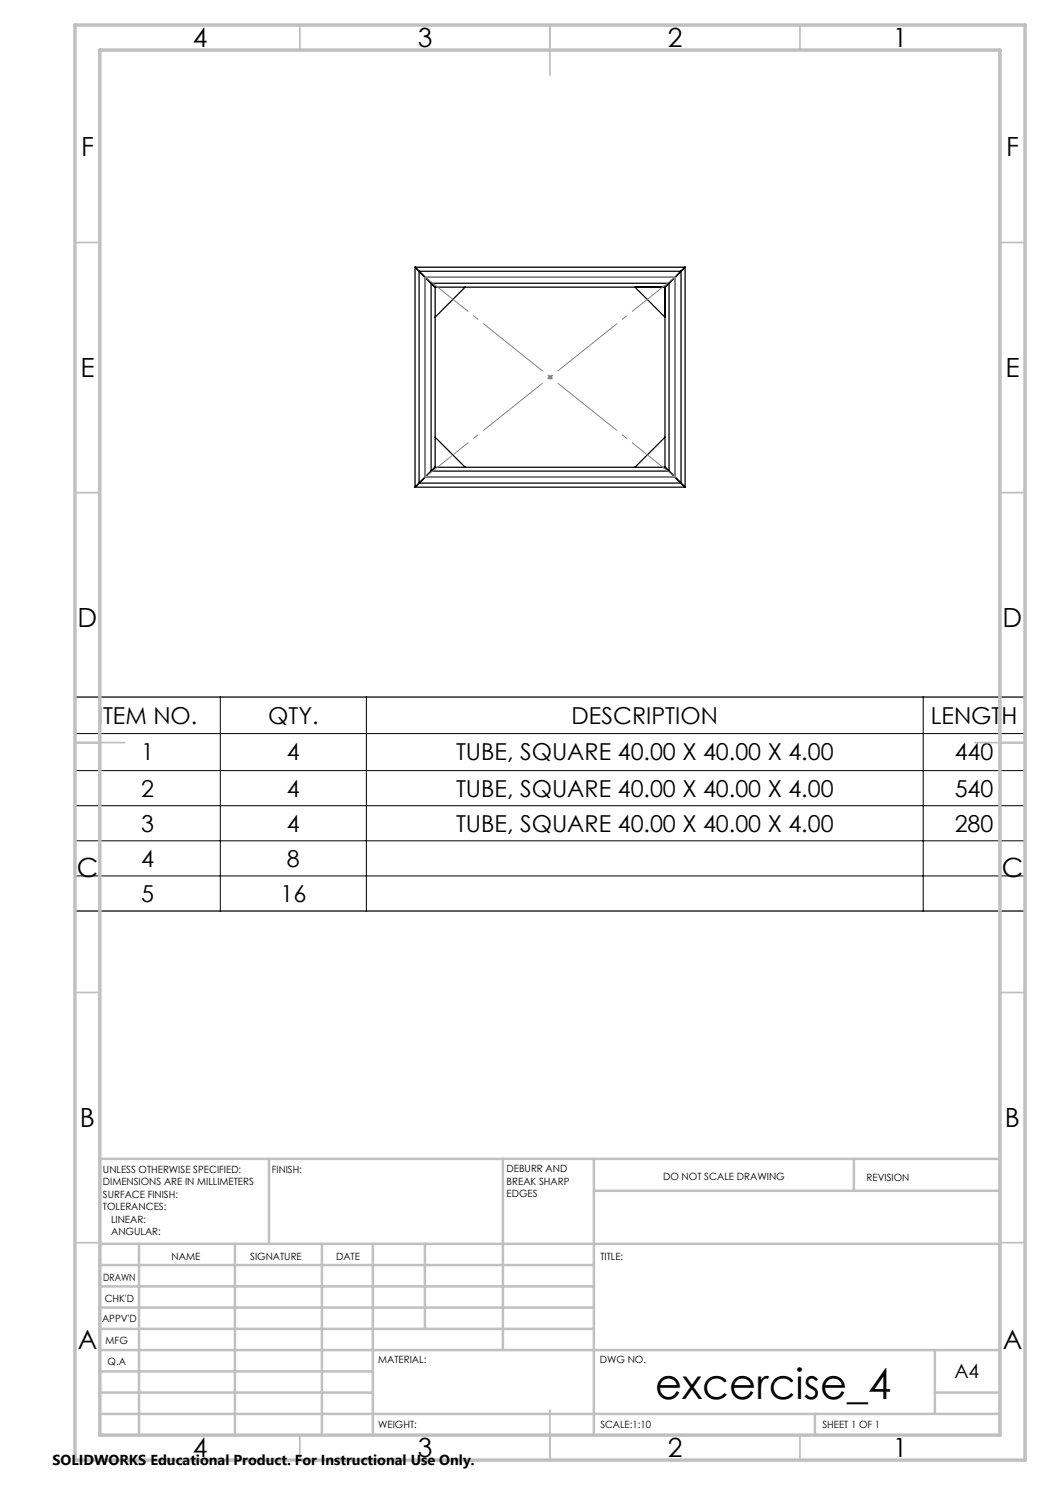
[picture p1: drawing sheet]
<svg xmlns="http://www.w3.org/2000/svg" width="210mm" height="297mm" viewBox="0 0 210 297" stroke-linecap="round" stroke-linejoin="round" font-family="sans-serif">
<g fill="none" stroke="#000" stroke-width=".25">
<path d="M83 53.4l.8 .9M83 53.4h54M83 53.4v44M83.8 54.3h52.4M83.8 54.3l2.4 2.4M83.8 54.3v42.3M86.2 56.7l.8 .7M86.2 56.7h47.6M86.2 56.7v37.5M87 57.4h46M87 57.4v36M93 57.4l-6 6"/>
<path d="M127 57.4l6 6M133 57.4v36M133.8 56.7l-.8 .7M133.8 56.7v37.5M136.2 54.3l-2.4 2.4M136.2 54.3v42.3M137 53.4l-.8 .9M137 53.4v44M83 97.4h54M83.8 96.6l-.8 .8M83.8 96.6h52.4M86.2 94.2l-2.4 2.4"/>
<path d="M86.2 94.2h47.6M87 93.4l-.8 .8M87 93.4h46M87 87.5l6 5.9M133 93.4l.8 .8M133 87.5l-6 5.9M133.8 94.2l2.4 2.4M136.2 96.6l.8 .8M15 139.4h190v42.8h-190z"/>
</g>
<path d="M109.5 75.4h1M109.7 75.1l.7 .7M110 74.9v1M110.4 75.1l-.7 .7" fill="none" stroke="#808080" stroke-width=".2"/>
<path d="M135 55.4l-50 40M135 95.4l-50-40" fill="none" stroke="#808080" stroke-width=".2" stroke-dasharray="15.2 1.3 1.3 1.3" stroke-dashoffset="4.2" stroke-linecap="butt"/>
<path d="M85 55.5h.1M85 55.5h50M85 55.5v39.9M135 55.5h.1M135 55.5v39.9M85 95.4h.1M85 95.4h50M135 95.4h.1" fill="none" stroke="#808080" stroke-width=".25"/>
<path d="M44.1 139.4v42.8M73.3 139.4v42.8M184.6 139.4v42.8M15 146.7h190M15 154.1h190M15 161.1h190M15 168.2h190M15 175.2h190" fill="none" stroke="#000" stroke-width=".2"/>
<g fill="none" stroke="#c0c0c0" stroke-width=".35">
<path d="M60 5v5M110 5v10M160 5v5M15 48.5h5M200 48.5h5M15 98.5h5M200 98.5h5M15 148.5h10M195 148.5h10M15 198.5h5M200 198.5h5M15 248.5h5"/>
<path d="M200 248.5h5M60 287v5M110 282v10M160 287v5"/>
</g>
<g fill="none" stroke="#c0c0c0" stroke-width=".5">
<path d="M53.8 231.8v17M100.6 231.8v38.2M118.8 231.8v55.2M118.8 238.2h81.2M170.8 231.8v6.4M200 231.8h-180v55.2M20 248.8h180M20 257.3h98.8M20 253h98.8M27.8 248.8v38.2M47 248.8v38.2M64.4 248.8v38.2"/>
<path d="M74.6 248.8v38.2M85 248.8v17M20 265.8h98.8M20 261.5h98.8M20 278.5h54.6M20 274.3h54.6M20 270h180M187 278.5h13M187 270v12.8M20 282.8h180M163 282.8v4.2"/>
</g>
<path d="M15 5h190v287h-190zM20 10h180v277h-180z" fill="none" stroke="#c0c0c0" stroke-width=".7"/>
<text font-size="8.5" x="131" y="279.7">excercise_4</text>
<g font-size="5.3">
<text x="38.5" y="9.5">4</text>
<text x="83.5" y="9.5">3</text>
<text x="133.5" y="9.5">2</text>
<text x="178.5" y="9.5">1</text>
<text x="16.2" y="31.2">F</text>
<text x="201.2" y="31.2">F</text>
<text x="16.1" y="75.5">E</text>
<text x="201.1" y="75.5">E</text>
<text x="15.5" y="125.5">D</text>
<text x="200.5" y="125.5">D</text>
<text x="15.4" y="175.5">C</text>
<text x="200.4" y="175.5">C</text>
<text x="16" y="225.5">B</text>
<text x="201" y="225.5">B</text>
<text x="15.5" y="269.7">A</text>
<text x="200.5" y="269.7">A</text>
<text x="38.5" y="291.5">4</text>
<text x="83.5" y="291.5">3</text>
<text x="133.5" y="291.5">2</text>
<text x="178.5" y="291.5">1</text>
</g>
<g font-size="4.7">
<text x="19.6" y="144.7">ITEM NO.</text>
<text x="53.6" y="144.7">QTY.</text>
<text x="114.3" y="144.7">DESCRIPTION</text>
<text x="186.1" y="144.7">LENGTH</text>
<text x="28.2" y="152.1">1</text>
<text x="57.4" y="152.1">4</text>
<text x="91.2" y="152.1">TUBE, SQUARE 40.00 X 40.00 X 4.00</text>
<text x="190.9" y="152.1">440</text>
<text x="28.2" y="159.3">2</text>
<text x="57.4" y="159.3">4</text>
<text x="91.2" y="159.3">TUBE, SQUARE 40.00 X 40.00 X 4.00</text>
<text x="190.9" y="159.3">540</text>
<text x="28.2" y="166.3">3</text>
<text x="57.4" y="166.3">4</text>
<text x="91.2" y="166.3">TUBE, SQUARE 40.00 X 40.00 X 4.00</text>
<text x="190.9" y="166.3">280</text>
<text x="28.2" y="173.3">4</text>
<text x="57.4" y="173.3">8</text>
<text x="28.2" y="180.4">5</text>
<text x="56.1" y="180.4">16</text>
</g>
<text font-size="3.9" x="190.9" y="275.5">A4</text>
<text font-size="2.9" x="10.5" y="292.9">SOLIDWORKS Educational Product. For Instructional Use Only.</text>
<g font-size="2">
<text x="20.6" y="234.6">UNLESS OTHERWISE SPECIFIED:</text>
<text x="20.6" y="237.1">DIMENSIONS ARE IN MILLIMETERS</text>
<text x="20.6" y="239.6">SURFACE FINISH:</text>
<text x="54.4" y="234.6">FINISH:</text>
<text x="101.3" y="234.5">DEBURR AND</text>
<text x="101.3" y="237">BREAK SHARP</text>
<text x="101.3" y="239.5">EDGES</text>
<text x="132.6" y="236">DO NOT SCALE DRAWING</text>
<text x="173.3" y="236.2">REVISION</text>
<text x="20.6" y="242.1">TOLERANCES:</text>
<text x="22.2" y="244.6">LINEAR:</text>
<text x="22.2" y="247.1">ANGULAR:</text>
<text x="34.3" y="252">NAME</text>
<text x="50" y="251.9">SIGNATURE</text>
<text x="67.2" y="251.9">DATE</text>
<text x="120.1" y="251.9">TITLE:</text>
<text x="20.6" y="256.1">DRAWN</text>
<text x="20.9" y="260.3">CHK'D</text>
<text x="20.4" y="264.4">APPV'D</text>
<text x="21.1" y="268.8">MFG</text>
<text x="21.5" y="273">Q.A</text>
<text x="75.6" y="272.5">MATERIAL:</text>
<text x="120" y="272.5">DWG NO.</text>
<text x="75.6" y="285.5">WEIGHT:</text>
<text x="120.1" y="285.6">SCALE:1:10</text>
<text x="164.5" y="285.6">SHEET 1 OF 1</text>
</g>
</svg>
